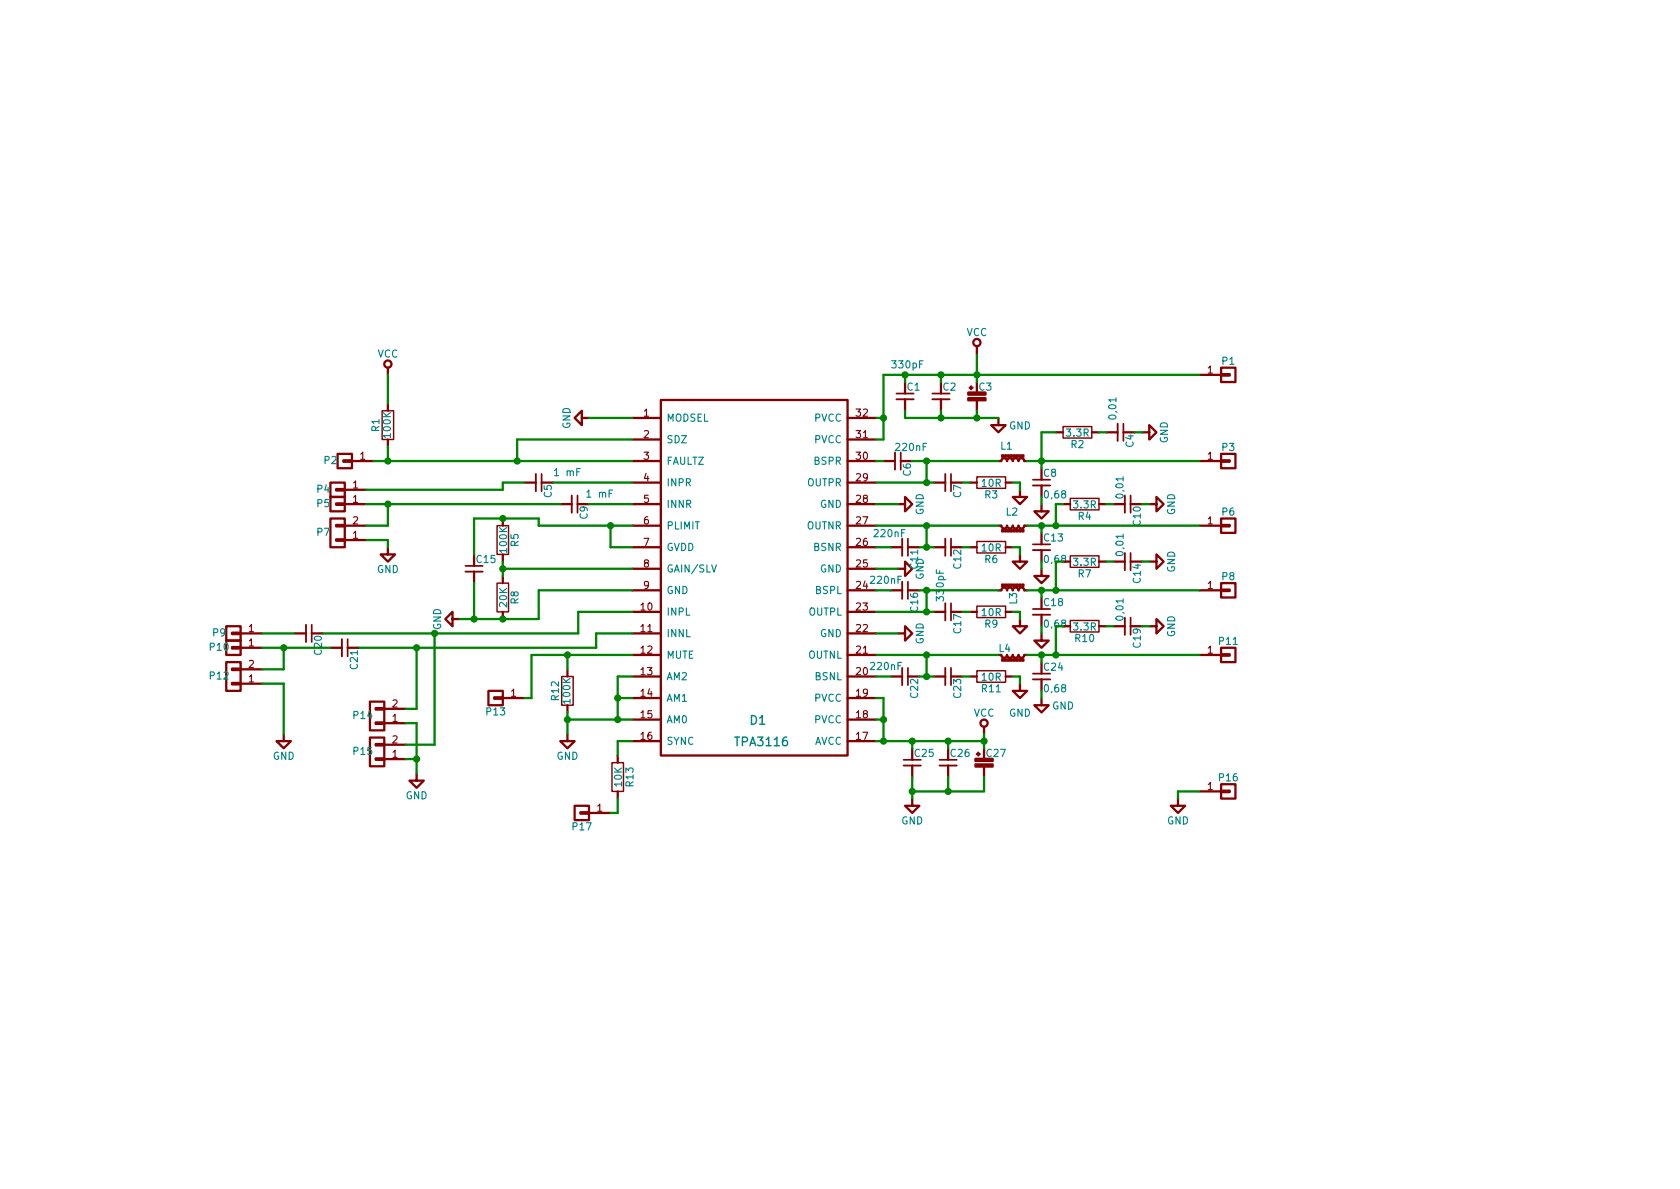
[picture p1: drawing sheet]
EESchema Schematic File Version 2
LIBS:power
LIBS:device
LIBS:transistors
LIBS:conn
LIBS:linear
LIBS:regul
LIBS:74xx
LIBS:cmos4000
LIBS:adc-dac
LIBS:memory
LIBS:xilinx
LIBS:microcontrollers
LIBS:dsp
LIBS:microchip
LIBS:analog_switches
LIBS:motorola
LIBS:texas
LIBS:intel
LIBS:audio
LIBS:interface
LIBS:digital-audio
LIBS:philips
LIBS:display
LIBS:cypress
LIBS:siliconi
LIBS:opto
LIBS:atmel
LIBS:contrib
LIBS:valves
LIBS:RDC2-0020-cache
EELAYER 25 0
EELAYER END
$Descr A4 11693 8268
encoding utf-8
Sheet 1 1
Title ""
Date ""
Rev ""
Comp ""
Comment1 ""
Comment2 ""
Comment3 ""
Comment4 ""
$EndDescr
$Comp
L TPA3116 D1
U 1 1
P 5500 4200
F 0 "D1" H 5275 3400 60  0000 C CNN
F 1 "TPA3116" H 5300 3250 60  0000 C CNN
F 2 "SMD_IC:TSSOP32" H 5500 4200 60  0001 C CNN
F 3 "" H 5500 4200 60  0001 C CNN
	1    5500 4200
	1    0    0    -1  
$EndComp
$Comp
L GND #PWR3
U 1 1
P 4100 2900
F 0 "#PWR3" H 4100 2650 50  0001 C CNN
F 1 "GND" H 4100 2750 50  0000 C CNN
F 2 "" H 4100 2900 50  0000 C CNN
F 3 "" H 4100 2900 50  0000 C CNN
	1    4100 2900
	0    1    1    0   
$EndComp
$Comp
L GND #PWR7
U 1 1
P 6250 3500
F 0 "#PWR7" H 6250 3250 50  0001 C CNN
F 1 "GND" H 6250 3350 50  0000 C CNN
F 2 "" H 6250 3500 50  0000 C CNN
F 3 "" H 6250 3500 50  0000 C CNN
	1    6250 3500
	0    -1   -1   0   
$EndComp
$Comp
L GND #PWR13
U 1 1
P 6250 3950
F 0 "#PWR13" H 6250 3700 50  0001 C CNN
F 1 "GND" H 6250 3800 50  0000 C CNN
F 2 "" H 6250 3950 50  0000 C CNN
F 3 "" H 6250 3950 50  0000 C CNN
	1    6250 3950
	0    -1   -1   0   
$EndComp
$Comp
L GND #PWR18
U 1 1
P 6250 4400
F 0 "#PWR18" H 6250 4150 50  0001 C CNN
F 1 "GND" H 6250 4250 50  0000 C CNN
F 2 "" H 6250 4400 50  0000 C CNN
F 3 "" H 6250 4400 50  0000 C CNN
	1    6250 4400
	0    -1   -1   0   
$EndComp
$Comp
L GND #PWR26
U 1 1
P 6350 5550
F 0 "#PWR26" H 6350 5300 50  0001 C CNN
F 1 "GND" H 6350 5400 50  0000 C CNN
F 2 "" H 6350 5550 50  0000 C CNN
F 3 "" H 6350 5550 50  0000 C CNN
	1    6350 5550
	1    0    0    -1  
$EndComp
$Comp
L CP_Small C27
U 1 1
P 6850 5300
F 0 "C27" H 6860 5370 50  0000 L CNN
F 1 "220pF" H 6860 5220 50  0001 L CNN
F 2 "Capacitors_ThroughHole:C_Radial_D8_L11.5_P3.5" H 6850 5300 50  0001 C CNN
F 3 "" H 6850 5300 50  0000 C CNN
	1    6850 5300
	1    0    0    -1  
$EndComp
$Comp
L C_Small C25
U 1 1
P 6350 5300
F 0 "C25" H 6360 5370 50  0000 L CNN
F 1 "330pF" H 6050 5250 50  0001 L CNN
F 2 "SMD_R_C_L_T:C_1206" H 6350 5300 50  0001 C CNN
F 3 "374152505" H 6350 5300 50  0001 C CNN
	1    6350 5300
	1    0    0    -1  
$EndComp
$Comp
L C_Small C26
U 1 1
P 6600 5300
F 0 "C26" H 6610 5370 50  0000 L CNN
F 1 "0,1" H 6610 5220 50  0001 L CNN
F 2 "SMD_R_C_L_T:C_0603" H 6600 5300 50  0001 C CNN
F 3 "" H 6600 5300 50  0000 C CNN
	1    6600 5300
	1    0    0    -1  
$EndComp
$Comp
L VCC #PWR24
U 1 1
P 6850 5100
F 0 "#PWR24" H 6850 4950 50  0001 C CNN
F 1 "VCC" H 6850 5250 50  0000 C CNN
F 2 "" H 6850 5100 50  0000 C CNN
F 3 "" H 6850 5100 50  0000 C CNN
	1    6850 5100
	1    0    0    -1  
$EndComp
$Comp
L C_Small C1
U 1 1
P 6300 2750
F 0 "C1" H 6310 2820 50  0000 L CNN
F 1 "330pF" H 6200 2975 50  0000 L CNN
F 2 "SMD_R_C_L_T:C_1206" H 6300 2750 50  0001 C CNN
F 3 "374152505" H 6300 2750 50  0001 C CNN
	1    6300 2750
	1    0    0    -1  
$EndComp
$Comp
L CP_Small C3
U 1 1
P 6800 2750
F 0 "C3" H 6810 2820 50  0000 L CNN
F 1 "220mF" H 6810 2670 50  0001 L CNN
F 2 "Capacitors_ThroughHole:C_Radial_D8_L11.5_P3.5" H 6800 2750 50  0001 C CNN
F 3 "" H 6800 2750 50  0000 C CNN
	1    6800 2750
	1    0    0    -1  
$EndComp
$Comp
L C_Small C2
U 1 1
P 6550 2750
F 0 "C2" H 6560 2820 50  0000 L CNN
F 1 "0,1" H 6250 2700 50  0001 L CNN
F 2 "SMD_R_C_L_T:C_0603" H 6550 2750 50  0001 C CNN
F 3 "" H 6550 2750 50  0000 C CNN
	1    6550 2750
	1    0    0    -1  
$EndComp
$Comp
L GND #PWR4
U 1 1
P 6950 2900
F 0 "#PWR4" H 6950 2650 50  0001 C CNN
F 1 "GND" H 7100 2850 50  0000 C CNN
F 2 "" H 6950 2900 50  0000 C CNN
F 3 "" H 6950 2900 50  0000 C CNN
	1    6950 2900
	1    0    0    -1  
$EndComp
$Comp
L C_Small C6
U 1 1
P 6250 3200
F 0 "C6" H 6260 3270 50  0000 L CNN
F 1 "220nF" V 6150 3175 50  0000 L CNN
F 2 "SMD_R_C_L_T:C_0805" H 6250 3200 50  0001 C CNN
F 3 "" H 6250 3200 50  0000 C CNN
	1    6250 3200
	0    1    1    0   
$EndComp
$Comp
L C_Small C22
U 1 1
P 6300 4700
F 0 "C22" H 6310 4770 50  0000 L CNN
F 1 "220nF" V 6225 4450 50  0000 L CNN
F 2 "SMD_R_C_L_T:C_0805" H 6300 4700 50  0001 C CNN
F 3 "" H 6300 4700 50  0000 C CNN
	1    6300 4700
	0    1    1    0   
$EndComp
$Comp
L C_Small C11
U 1 1
P 6300 3800
F 0 "C11" H 6310 3870 50  0000 L CNN
F 1 "220nF" V 6200 3575 50  0000 L CNN
F 2 "SMD_R_C_L_T:C_0805" H 6300 3800 50  0001 C CNN
F 3 "" H 6300 3800 50  0000 C CNN
	1    6300 3800
	0    1    1    0   
$EndComp
$Comp
L C_Small C16
U 1 1
P 6300 4100
F 0 "C16" H 6310 4170 50  0000 L CNN
F 1 "220nF" V 6225 3850 50  0000 L CNN
F 2 "SMD_R_C_L_T:C_0805" H 6300 4100 50  0001 C CNN
F 3 "" H 6300 4100 50  0000 C CNN
	1    6300 4100
	0    1    1    0   
$EndComp
$Comp
L L_Core_Ferrite_Small L1
U 1 1
P 7050 3200
F 0 "L1" V 7150 3200 50  0000 L CNN
F 1 "L_Core_Ferrite_Small" H 7100 3150 50  0001 L CNN
F 2 "SMD_R_C_L_T:IND_12x12mm_h6mm" H 7050 3200 50  0001 C CNN
F 3 "9000144891" H 7050 3200 50  0001 C CNN
	1    7050 3200
	0    -1   -1   0   
$EndComp
$Comp
L L_Core_Ferrite_Small L2
U 1 1
P 7050 3650
F 0 "L2" V 6950 3600 50  0000 L CNN
F 1 "L_Core_Ferrite_Small" H 7100 3600 50  0001 L CNN
F 2 "SMD_R_C_L_T:IND_12x12mm_h6mm" H 7050 3650 50  0001 C CNN
F 3 "9000144891" H 7050 3650 50  0001 C CNN
	1    7050 3650
	0    1    1    0   
$EndComp
$Comp
L L_Core_Ferrite_Small L3
U 1 1
P 7050 4100
F 0 "L3" H 6950 4100 50  0000 L CNN
F 1 "L_Core_Ferrite_Small" H 7100 4050 50  0001 L CNN
F 2 "SMD_R_C_L_T:IND_12x12mm_h6mm" H 7050 4100 50  0001 C CNN
F 3 "9000144891" H 7050 4100 50  0001 C CNN
	1    7050 4100
	0    -1   -1   0   
$EndComp
$Comp
L L_Core_Ferrite_Small L4
U 1 1
P 7050 4550
F 0 "L4" V 7000 4450 50  0000 L CNN
F 1 "L_Core_Ferrite_Small" H 7100 4500 50  0001 L CNN
F 2 "SMD_R_C_L_T:IND_12x12mm_h6mm" H 7050 4550 50  0001 C CNN
F 3 "9000144891" H 7050 4550 50  0001 C CNN
	1    7050 4550
	0    1    1    0   
$EndComp
$Comp
L C_Small C8
U 1 1
P 7250 3350
F 0 "C8" H 7260 3420 50  0000 L CNN
F 1 "0,68" H 7260 3270 50  0000 L CNN
F 2 "Capacitors_SMD:C_1206" H 7250 3350 50  0001 C CNN
F 3 "38887" H 7250 3350 50  0001 C CNN
	1    7250 3350
	1    0    0    -1  
$EndComp
$Comp
L C_Small C13
U 1 1
P 7250 3800
F 0 "C13" H 7260 3870 50  0000 L CNN
F 1 "0,68" H 7260 3720 50  0000 L CNN
F 2 "Capacitors_SMD:C_1206" H 7250 3800 50  0001 C CNN
F 3 "38887" H 7250 3800 50  0001 C CNN
	1    7250 3800
	1    0    0    -1  
$EndComp
$Comp
L C_Small C18
U 1 1
P 7250 4250
F 0 "C18" H 7260 4320 50  0000 L CNN
F 1 "0,68" H 7260 4170 50  0000 L CNN
F 2 "Capacitors_SMD:C_1206" H 7250 4250 50  0001 C CNN
F 3 "38887" H 7250 4250 50  0001 C CNN
	1    7250 4250
	1    0    0    -1  
$EndComp
$Comp
L C_Small C24
U 1 1
P 7250 4700
F 0 "C24" H 7260 4770 50  0000 L CNN
F 1 "0,68" H 7260 4620 50  0000 L CNN
F 2 "Capacitors_SMD:C_1206" H 7250 4700 50  0001 C CNN
F 3 "38887" H 7250 4700 50  0001 C CNN
	1    7250 4700
	1    0    0    -1  
$EndComp
$Comp
L GND #PWR8
U 1 1
P 7250 3500
F 0 "#PWR8" H 7250 3250 50  0001 C CNN
F 1 "GND" H 7150 3500 50  0001 C CNN
F 2 "" H 7250 3500 50  0000 C CNN
F 3 "" H 7250 3500 50  0000 C CNN
	1    7250 3500
	1    0    0    -1  
$EndComp
$Comp
L GND #PWR14
U 1 1
P 7250 3950
F 0 "#PWR14" H 7250 3700 50  0001 C CNN
F 1 "GND" H 7050 3950 50  0001 C CNN
F 2 "" H 7250 3950 50  0000 C CNN
F 3 "" H 7250 3950 50  0000 C CNN
	1    7250 3950
	1    0    0    -1  
$EndComp
$Comp
L GND #PWR19
U 1 1
P 7250 4400
F 0 "#PWR19" H 7250 4150 50  0001 C CNN
F 1 "GND" H 7100 4400 50  0001 C CNN
F 2 "" H 7250 4400 50  0000 C CNN
F 3 "" H 7250 4400 50  0000 C CNN
	1    7250 4400
	1    0    0    -1  
$EndComp
$Comp
L GND #PWR21
U 1 1
P 7250 4850
F 0 "#PWR21" H 7250 4600 50  0001 C CNN
F 1 "GND" H 7400 4800 50  0000 C CNN
F 2 "" H 7250 4850 50  0000 C CNN
F 3 "" H 7250 4850 50  0000 C CNN
	1    7250 4850
	1    0    0    -1  
$EndComp
$Comp
L R R2
U 1 1
P 7500 3000
F 0 "R2" V 7580 3000 50  0000 C CNN
F 1 "3.3R" V 7500 3000 50  0000 C CNN
F 2 "SMD_R_C_L_T:R_0603" V 7430 3000 50  0001 C CNN
F 3 "" H 7500 3000 50  0000 C CNN
	1    7500 3000
	0    1    1    0   
$EndComp
$Comp
L C_Small C4
U 1 1
P 7800 3000
F 0 "C4" H 7810 3070 50  0000 L CNN
F 1 "0,01" H 7550 2950 50  0000 L CNN
F 2 "SMD_R_C_L_T:C_0805" H 7800 3000 50  0001 C CNN
F 3 "" H 7800 3000 50  0000 C CNN
	1    7800 3000
	0    1    1    0   
$EndComp
$Comp
L GND #PWR5
U 1 1
P 7950 3000
F 0 "#PWR5" H 7950 2750 50  0001 C CNN
F 1 "GND" H 7950 2850 50  0000 C CNN
F 2 "" H 7950 3000 50  0000 C CNN
F 3 "" H 7950 3000 50  0000 C CNN
	1    7950 3000
	0    -1   -1   0   
$EndComp
$Comp
L R R4
U 1 1
P 7550 3500
F 0 "R4" V 7630 3500 50  0000 C CNN
F 1 "3.3R" V 7550 3500 50  0000 C CNN
F 2 "SMD_R_C_L_T:R_0603" V 7480 3500 50  0001 C CNN
F 3 "" H 7550 3500 50  0000 C CNN
	1    7550 3500
	0    1    1    0   
$EndComp
$Comp
L C_Small C10
U 1 1
P 7850 3500
F 0 "C10" H 7860 3570 50  0000 L CNN
F 1 "0,01" H 7650 3450 50  0000 L CNN
F 2 "SMD_R_C_L_T:C_0805" H 7850 3500 50  0001 C CNN
F 3 "" H 7850 3500 50  0000 C CNN
	1    7850 3500
	0    1    1    0   
$EndComp
$Comp
L GND #PWR9
U 1 1
P 8000 3500
F 0 "#PWR9" H 8000 3250 50  0001 C CNN
F 1 "GND" H 8000 3350 50  0000 C CNN
F 2 "" H 8000 3500 50  0000 C CNN
F 3 "" H 8000 3500 50  0000 C CNN
	1    8000 3500
	0    -1   -1   0   
$EndComp
$Comp
L R R7
U 1 1
P 7550 3900
F 0 "R7" V 7630 3900 50  0000 C CNN
F 1 "3.3R" V 7550 3900 50  0000 C CNN
F 2 "SMD_R_C_L_T:R_0603" V 7480 3900 50  0001 C CNN
F 3 "" H 7550 3900 50  0000 C CNN
	1    7550 3900
	0    1    1    0   
$EndComp
$Comp
L C_Small C14
U 1 1
P 7850 3900
F 0 "C14" H 7860 3970 50  0000 L CNN
F 1 "0,01" H 7650 3850 50  0000 L CNN
F 2 "SMD_R_C_L_T:C_0805" H 7850 3900 50  0001 C CNN
F 3 "" H 7850 3900 50  0000 C CNN
	1    7850 3900
	0    1    1    0   
$EndComp
$Comp
L GND #PWR12
U 1 1
P 8000 3900
F 0 "#PWR12" H 8000 3650 50  0001 C CNN
F 1 "GND" H 8000 3750 50  0000 C CNN
F 2 "" H 8000 3900 50  0000 C CNN
F 3 "" H 8000 3900 50  0000 C CNN
	1    8000 3900
	0    -1   -1   0   
$EndComp
$Comp
L R R10
U 1 1
P 7550 4350
F 0 "R10" V 7630 4350 50  0000 C CNN
F 1 "3.3R" V 7550 4350 50  0000 C CNN
F 2 "SMD_R_C_L_T:R_0603" V 7480 4350 50  0001 C CNN
F 3 "" H 7550 4350 50  0000 C CNN
	1    7550 4350
	0    1    1    0   
$EndComp
$Comp
L C_Small C19
U 1 1
P 7850 4350
F 0 "C19" H 7860 4420 50  0000 L CNN
F 1 "0,01" H 7650 4300 50  0000 L CNN
F 2 "SMD_R_C_L_T:C_0805" H 7850 4350 50  0001 C CNN
F 3 "" H 7850 4350 50  0000 C CNN
	1    7850 4350
	0    1    1    0   
$EndComp
$Comp
L GND #PWR17
U 1 1
P 8000 4350
F 0 "#PWR17" H 8000 4100 50  0001 C CNN
F 1 "GND" H 8000 4200 50  0000 C CNN
F 2 "" H 8000 4350 50  0000 C CNN
F 3 "" H 8000 4350 50  0000 C CNN
	1    8000 4350
	0    -1   -1   0   
$EndComp
$Comp
L CONN_01X01 P3
U 1 1
P 8550 3200
F 0 "P3" H 8550 3300 50  0000 C CNN
F 1 "CONN_01X01" V 8650 3200 50  0001 C CNN
F 2 "Pin_Headers:Pin_Header_Straight_1x01" H 8550 3200 50  0001 C CNN
F 3 "" H 8550 3200 50  0000 C CNN
	1    8550 3200
	1    0    0    -1  
$EndComp
$Comp
L CONN_01X01 P6
U 1 1
P 8550 3650
F 0 "P6" H 8550 3750 50  0000 C CNN
F 1 "CONN_01X01" V 8650 3650 50  0001 C CNN
F 2 "Pin_Headers:Pin_Header_Straight_1x01" H 8550 3650 50  0001 C CNN
F 3 "" H 8550 3650 50  0000 C CNN
	1    8550 3650
	1    0    0    -1  
$EndComp
$Comp
L CONN_01X01 P8
U 1 1
P 8550 4100
F 0 "P8" H 8550 4200 50  0000 C CNN
F 1 "CONN_01X01" V 8650 4100 50  0001 C CNN
F 2 "Pin_Headers:Pin_Header_Straight_1x01" H 8550 4100 50  0001 C CNN
F 3 "" H 8550 4100 50  0000 C CNN
	1    8550 4100
	1    0    0    -1  
$EndComp
$Comp
L CONN_01X01 P11
U 1 1
P 8550 4550
F 0 "P11" H 8550 4650 50  0000 C CNN
F 1 "CONN_01X01" V 8650 4550 50  0001 C CNN
F 2 "Pin_Headers:Pin_Header_Straight_1x01" H 8550 4550 50  0001 C CNN
F 3 "" H 8550 4550 50  0000 C CNN
	1    8550 4550
	1    0    0    -1  
$EndComp
$Comp
L CONN_01X01 P1
U 1 1
P 8550 2600
F 0 "P1" H 8550 2700 50  0000 C CNN
F 1 "CONN_01X01" V 8650 2600 50  0001 C CNN
F 2 "Mounting_Holes:MountingHole_3.2mm_M3_Pad" H 8550 2600 50  0001 C CNN
F 3 "" H 8550 2600 50  0000 C CNN
	1    8550 2600
	1    0    0    -1  
$EndComp
$Comp
L CONN_01X01 P16
U 1 1
P 8550 5500
F 0 "P16" H 8550 5600 50  0000 C CNN
F 1 "CONN_01X01" V 8650 5500 50  0001 C CNN
F 2 "Mounting_Holes:MountingHole_3.2mm_M3_Pad" H 8550 5500 50  0001 C CNN
F 3 "" H 8550 5500 50  0000 C CNN
	1    8550 5500
	1    0    0    -1  
$EndComp
$Comp
L GND #PWR27
U 1 1
P 8200 5550
F 0 "#PWR27" H 8200 5300 50  0001 C CNN
F 1 "GND" H 8200 5400 50  0000 C CNN
F 2 "" H 8200 5550 50  0000 C CNN
F 3 "" H 8200 5550 50  0000 C CNN
	1    8200 5550
	1    0    0    -1  
$EndComp
$Comp
L C_Small C23
U 1 1
P 6600 4700
F 0 "C23" H 6610 4770 50  0000 L CNN
F 1 "330pF" H 6300 4650 50  0001 L CNN
F 2 "SMD_R_C_L_T:C_1206" H 6600 4700 50  0001 C CNN
F 3 "" H 6600 4700 50  0000 C CNN
	1    6600 4700
	0    1    1    0   
$EndComp
$Comp
L R R11
U 1 1
P 6900 4700
F 0 "R11" V 6980 4700 50  0000 C CNN
F 1 "10R" V 6900 4700 50  0000 C CNN
F 2 "SMD_R_C_L_T:R_0603" V 6830 4700 50  0001 C CNN
F 3 "" H 6900 4700 50  0000 C CNN
	1    6900 4700
	0    1    1    0   
$EndComp
$Comp
L GND #PWR20
U 1 1
P 7100 4750
F 0 "#PWR20" H 7100 4500 50  0001 C CNN
F 1 "GND" H 7100 4550 50  0000 C CNN
F 2 "" H 7100 4750 50  0000 C CNN
F 3 "" H 7100 4750 50  0000 C CNN
	1    7100 4750
	1    0    0    -1  
$EndComp
$Comp
L C_Small C17
U 1 1
P 6600 4250
F 0 "C17" H 6610 4320 50  0000 L CNN
F 1 "330pF" H 6300 4200 50  0000 L CNN
F 2 "SMD_R_C_L_T:C_1206" H 6600 4250 50  0001 C CNN
F 3 "" H 6600 4250 50  0000 C CNN
	1    6600 4250
	0    1    1    0   
$EndComp
$Comp
L R R9
U 1 1
P 6900 4250
F 0 "R9" V 6980 4250 50  0000 C CNN
F 1 "10R" V 6900 4250 50  0000 C CNN
F 2 "SMD_R_C_L_T:R_0603" V 6830 4250 50  0001 C CNN
F 3 "" H 6900 4250 50  0000 C CNN
	1    6900 4250
	0    1    1    0   
$EndComp
$Comp
L GND #PWR16
U 1 1
P 7100 4300
F 0 "#PWR16" H 7100 4050 50  0001 C CNN
F 1 "GND" H 7250 4250 50  0001 C CNN
F 2 "" H 7100 4300 50  0000 C CNN
F 3 "" H 7100 4300 50  0000 C CNN
	1    7100 4300
	1    0    0    -1  
$EndComp
$Comp
L C_Small C12
U 1 1
P 6600 3800
F 0 "C12" H 6610 3870 50  0000 L CNN
F 1 "330pF" H 6300 3750 50  0001 L CNN
F 2 "SMD_R_C_L_T:C_1206" H 6600 3800 50  0001 C CNN
F 3 "" H 6600 3800 50  0000 C CNN
	1    6600 3800
	0    1    1    0   
$EndComp
$Comp
L R R6
U 1 1
P 6900 3800
F 0 "R6" V 6980 3800 50  0000 C CNN
F 1 "10R" V 6900 3800 50  0000 C CNN
F 2 "SMD_R_C_L_T:R_0603" V 6830 3800 50  0001 C CNN
F 3 "" H 6900 3800 50  0000 C CNN
	1    6900 3800
	0    1    1    0   
$EndComp
$Comp
L GND #PWR11
U 1 1
P 7100 3850
F 0 "#PWR11" H 7100 3600 50  0001 C CNN
F 1 "GND" H 7250 3800 50  0001 C CNN
F 2 "" H 7100 3850 50  0000 C CNN
F 3 "" H 7100 3850 50  0000 C CNN
	1    7100 3850
	1    0    0    -1  
$EndComp
$Comp
L C_Small C7
U 1 1
P 6600 3350
F 0 "C7" H 6610 3420 50  0000 L CNN
F 1 "330pF" H 6300 3300 50  0001 L CNN
F 2 "SMD_R_C_L_T:C_1206" H 6600 3350 50  0001 C CNN
F 3 "374152505" H 6600 3350 50  0001 C CNN
	1    6600 3350
	0    1    1    0   
$EndComp
$Comp
L R R3
U 1 1
P 6900 3350
F 0 "R3" V 6980 3350 50  0000 C CNN
F 1 "10R" V 6900 3350 50  0000 C CNN
F 2 "SMD_R_C_L_T:R_0603" V 6830 3350 50  0001 C CNN
F 3 "" H 6900 3350 50  0000 C CNN
	1    6900 3350
	0    1    1    0   
$EndComp
$Comp
L GND #PWR6
U 1 1
P 7100 3400
F 0 "#PWR6" H 7100 3150 50  0001 C CNN
F 1 "GND" H 7250 3350 50  0001 C CNN
F 2 "" H 7100 3400 50  0000 C CNN
F 3 "" H 7100 3400 50  0000 C CNN
	1    7100 3400
	1    0    0    -1  
$EndComp
$Comp
L CONN_01X01 P17
U 1 1
P 4050 5650
F 0 "P17" H 4050 5750 50  0000 C CNN
F 1 "CONN_01X01" V 4150 5650 50  0001 C CNN
F 2 "Pin_Headers:Pin_Header_Straight_1x01" H 4050 5650 50  0001 C CNN
F 3 "" H 4050 5650 50  0000 C CNN
	1    4050 5650
	-1   0    0    1   
$EndComp
$Comp
L R R5
U 1 1
P 3500 3750
F 0 "R5" V 3580 3750 50  0000 C CNN
F 1 "100K" V 3500 3750 50  0000 C CNN
F 2 "SMD_R_C_L_T:R_0603" V 3430 3750 50  0001 C CNN
F 3 "" H 3500 3750 50  0000 C CNN
	1    3500 3750
	1    0    0    -1  
$EndComp
$Comp
L R R8
U 1 1
P 3500 4150
F 0 "R8" V 3580 4150 50  0000 C CNN
F 1 "20K" V 3500 4150 50  0000 C CNN
F 2 "SMD_R_C_L_T:R_0603" V 3430 4150 50  0001 C CNN
F 3 "" H 3500 4150 50  0000 C CNN
	1    3500 4150
	1    0    0    -1  
$EndComp
$Comp
L GND #PWR15
U 1 1
P 3200 4300
F 0 "#PWR15" H 3200 4050 50  0001 C CNN
F 1 "GND" H 3200 4150 50  0000 C CNN
F 2 "" H 3200 4300 50  0000 C CNN
F 3 "" H 3200 4300 50  0000 C CNN
	1    3200 4300
	0    1    1    0   
$EndComp
$Comp
L GND #PWR23
U 1 1
P 3950 5100
F 0 "#PWR23" H 3950 4850 50  0001 C CNN
F 1 "GND" H 3950 4950 50  0000 C CNN
F 2 "" H 3950 5100 50  0000 C CNN
F 3 "" H 3950 5100 50  0000 C CNN
	1    3950 5100
	1    0    0    -1  
$EndComp
$Comp
L VCC #PWR2
U 1 1
P 2700 2600
F 0 "#PWR2" H 2700 2450 50  0001 C CNN
F 1 "VCC" H 2700 2750 50  0000 C CNN
F 2 "" H 2700 2600 50  0000 C CNN
F 3 "" H 2700 2600 50  0000 C CNN
	1    2700 2600
	1    0    0    -1  
$EndComp
$Comp
L CONN_01X01 P2
U 1 1
P 2400 3200
F 0 "P2" H 2500 3200 50  0000 C CNN
F 1 "CONN_01X01" V 2500 3200 50  0001 C CNN
F 2 "Pin_Headers:Pin_Header_Straight_1x01" H 2750 3100 50  0001 C CNN
F 3 "" H 2400 3200 50  0000 C CNN
	1    2400 3200
	-1   0    0    1   
$EndComp
$Comp
L CONN_01X01 P13
U 1 1
P 3450 4850
F 0 "P13" H 3450 4950 50  0000 C CNN
F 1 "CONN_01X01" V 3550 4850 50  0001 C CNN
F 2 "Pin_Headers:Pin_Header_Straight_1x01" H 3450 4850 50  0001 C CNN
F 3 "" H 3450 4850 50  0000 C CNN
	1    3450 4850
	-1   0    0    1   
$EndComp
$Comp
L C_Small C15
U 1 1
P 3300 3950
F 0 "C15" H 3310 4020 50  0000 L CNN
F 1 "C_Small" H 3310 3870 50  0001 L CNN
F 2 "SMD_R_C_L_T:C_0805" H 3300 3950 50  0001 C CNN
F 3 "" H 3300 3950 50  0000 C CNN
	1    3300 3950
	1    0    0    -1  
$EndComp
$Comp
L R R1
U 1 1
P 2700 2950
F 0 "R1" V 2780 2950 50  0000 C CNN
F 1 "100K" V 2700 2950 50  0000 C CNN
F 2 "SMD_R_C_L_T:R_0603" V 2630 2950 50  0001 C CNN
F 3 "" H 2700 2950 50  0000 C CNN
	1    2700 2950
	-1   0    0    1   
$EndComp
$Comp
L R R12
U 1 1
P 3950 4800
F 0 "R12" V 4030 4800 50  0000 C CNN
F 1 "100K" V 3950 4800 50  0000 C CNN
F 2 "SMD_R_C_L_T:R_0603" V 3880 4800 50  0001 C CNN
F 3 "" H 3950 4800 50  0000 C CNN
	1    3950 4800
	-1   0    0    1   
$EndComp
$Comp
L C_Small C5
U 1 1
P 3750 3350
F 0 "C5" H 3760 3420 50  0000 L CNN
F 1 "1 mF" V 3675 3450 50  0000 L CNN
F 2 "Capacitors_SMD:C_0603" H 3750 3350 50  0001 C CNN
F 3 "" H 3750 3350 50  0000 C CNN
	1    3750 3350
	0    1    1    0   
$EndComp
$Comp
L C_Small C9
U 1 1
P 4000 3500
F 0 "C9" H 4010 3570 50  0000 L CNN
F 1 "1 mF" V 3925 3575 50  0000 L CNN
F 2 "Capacitors_SMD:C_0603" H 4000 3500 50  0001 C CNN
F 3 "" H 4000 3500 50  0000 C CNN
	1    4000 3500
	0    1    1    0   
$EndComp
$Comp
L C_Small C21
U 1 1
P 2400 4500
F 0 "C21" H 2410 4570 50  0000 L CNN
F 1 "C_Small" H 2410 4420 50  0001 L CNN
F 2 "Capacitors_SMD:C_0603" H 2400 4500 50  0001 C CNN
F 3 "" H 2400 4500 50  0000 C CNN
	1    2400 4500
	0    1    1    0   
$EndComp
$Comp
L C_Small C20
U 1 1
P 2150 4400
F 0 "C20" H 2160 4470 50  0000 L CNN
F 1 "C_Small" H 2160 4320 50  0001 L CNN
F 2 "Capacitors_SMD:C_0603" H 2150 4400 50  0001 C CNN
F 3 "" H 2150 4400 50  0000 C CNN
	1    2150 4400
	0    1    1    0   
$EndComp
$Comp
L CONN_01X01 P9
U 1 1
P 1625 4400
F 0 "P9" H 1725 4400 50  0000 C CNN
F 1 "CONN_01X01" V 1725 4400 50  0001 C CNN
F 2 "Pin_Headers:Pin_Header_Straight_1x01" H 1625 4400 50  0001 C CNN
F 3 "" H 1625 4400 50  0000 C CNN
	1    1625 4400
	-1   0    0    1   
$EndComp
Wire Wire Line
	4100 2900 4400 2900
Wire Wire Line
	6100 3500 6250 3500
Wire Wire Line
	6100 3950 6250 3950
Wire Wire Line
	6100 4400 6250 4400
Wire Wire Line
	4400 4700 4300 4700
Wire Wire Line
	4300 4700 4300 5000
Wire Wire Line
	3950 5000 4400 5000
Connection ~ 4300 4850
Wire Wire Line
	6100 4850 6150 4850
Wire Wire Line
	6150 4850 6150 5150
Wire Wire Line
	6100 5150 6850 5150
Wire Wire Line
	6100 5000 6150 5000
Connection ~ 6150 5000
Connection ~ 6150 5150
Wire Wire Line
	6350 5400 6350 5550
Connection ~ 6350 5150
Wire Wire Line
	6600 5400 6600 5500
Wire Wire Line
	6350 5500 6850 5500
Connection ~ 6350 5500
Wire Wire Line
	6850 5100 6850 5200
Wire Wire Line
	6600 5200 6600 5150
Connection ~ 6600 5150
Wire Wire Line
	6350 5200 6350 5150
Wire Wire Line
	6850 5500 6850 5400
Connection ~ 6600 5500
Connection ~ 6850 5150
Wire Wire Line
	6100 2900 6150 2900
Wire Wire Line
	6150 2600 6150 3050
Wire Wire Line
	6300 2600 6300 2650
Wire Wire Line
	6550 2600 6550 2650
Connection ~ 6300 2600
Wire Wire Line
	6800 2450 6800 2650
Connection ~ 6550 2600
Wire Wire Line
	6300 2850 6300 2900
Wire Wire Line
	6300 2900 6950 2900
Wire Wire Line
	6800 2900 6800 2850
Connection ~ 6800 2900
Wire Wire Line
	6550 2850 6550 2900
Connection ~ 6550 2900
Wire Wire Line
	6100 4700 6200 4700
Wire Wire Line
	6100 4550 6950 4550
Wire Wire Line
	6450 4550 6450 4700
Wire Wire Line
	6400 4700 6500 4700
Wire Wire Line
	6100 4100 6200 4100
Wire Wire Line
	6100 3800 6200 3800
Wire Wire Line
	6100 3650 6950 3650
Wire Wire Line
	6450 3650 6450 3800
Wire Wire Line
	6400 3800 6500 3800
Wire Wire Line
	6100 4250 6500 4250
Wire Wire Line
	6450 4250 6450 4100
Wire Wire Line
	6400 4100 6950 4100
Connection ~ 6450 3200
Connection ~ 6450 3650
Connection ~ 6450 4100
Connection ~ 6450 4550
Wire Wire Line
	7150 3200 8350 3200
Wire Wire Line
	7250 3000 7250 3250
Wire Wire Line
	7250 3450 7250 3500
Wire Wire Line
	7150 3650 8350 3650
Wire Wire Line
	7250 3650 7250 3700
Wire Wire Line
	7250 3900 7250 3950
Wire Wire Line
	7150 4100 8350 4100
Wire Wire Line
	7250 4100 7250 4150
Wire Wire Line
	7250 4350 7250 4400
Wire Wire Line
	7150 4550 8350 4550
Wire Wire Line
	7250 4550 7250 4600
Wire Wire Line
	7250 4800 7250 4850
Connection ~ 7250 3200
Connection ~ 7250 3650
Connection ~ 7250 4100
Connection ~ 7250 4550
Wire Wire Line
	7650 3000 7700 3000
Wire Wire Line
	7900 3000 7950 3000
Wire Wire Line
	7350 3000 7250 3000
Wire Wire Line
	8000 3500 7950 3500
Wire Wire Line
	7750 3500 7700 3500
Wire Wire Line
	7400 3500 7350 3500
Wire Wire Line
	7350 3500 7350 3650
Connection ~ 7350 3650
Wire Wire Line
	8000 3900 7950 3900
Wire Wire Line
	7750 3900 7700 3900
Wire Wire Line
	7400 3900 7350 3900
Wire Wire Line
	7350 3900 7350 4100
Connection ~ 7350 4100
Wire Wire Line
	8000 4350 7950 4350
Wire Wire Line
	7750 4350 7700 4350
Wire Wire Line
	7400 4350 7350 4350
Wire Wire Line
	7350 4350 7350 4550
Connection ~ 7350 4550
Connection ~ 6800 2600
Wire Wire Line
	8200 5550 8200 5500
Wire Wire Line
	8200 5500 8350 5500
Connection ~ 6450 4700
Wire Wire Line
	6700 4700 6750 4700
Wire Wire Line
	7050 4700 7100 4700
Wire Wire Line
	7100 4700 7100 4750
Wire Wire Line
	7050 4250 7100 4250
Wire Wire Line
	7100 4250 7100 4300
Connection ~ 6450 4250
Wire Wire Line
	6700 4250 6750 4250
Wire Wire Line
	7050 3800 7100 3800
Wire Wire Line
	7100 3800 7100 3850
Wire Wire Line
	6700 3800 6750 3800
Connection ~ 6450 3800
Wire Wire Line
	6750 3350 6700 3350
Wire Wire Line
	3500 3900 3500 4000
Wire Wire Line
	4400 3950 3500 3950
Connection ~ 3500 3950
Wire Wire Line
	4400 4100 3750 4100
Wire Wire Line
	3750 4100 3750 4300
Wire Wire Line
	3750 4300 3200 4300
Wire Wire Line
	3750 3650 4400 3650
Wire Wire Line
	3750 3600 3750 3650
Wire Wire Line
	3300 3600 3750 3600
Wire Wire Line
	4400 3800 4250 3800
Wire Wire Line
	4250 3800 4250 3650
Connection ~ 4250 3650
Wire Wire Line
	3950 4950 3950 5100
Connection ~ 4300 5000
Wire Wire Line
	4300 4850 4400 4850
Connection ~ 3500 4300
Wire Wire Line
	2600 3200 4400 3200
Connection ~ 2700 3200
Wire Wire Line
	2700 2600 2700 2800
Wire Wire Line
	3300 3600 3300 3850
Connection ~ 3500 3600
Wire Wire Line
	3300 4050 3300 4300
Connection ~ 3300 4300
Connection ~ 3600 3200
Wire Wire Line
	4400 3050 3600 3050
Wire Wire Line
	3600 3050 3600 3200
Connection ~ 3950 5000
Wire Wire Line
	3700 4550 4400 4550
Wire Wire Line
	3950 4550 3950 4650
Wire Wire Line
	3700 4550 3700 4850
Wire Wire Line
	3700 4850 3650 4850
Connection ~ 3950 4550
Wire Wire Line
	2700 3100 2700 3200
Wire Wire Line
	3850 3350 4400 3350
Wire Wire Line
	4100 3500 4400 3500
Wire Wire Line
	4025 4250 4400 4250
Wire Wire Line
	4150 4400 4400 4400
$Comp
L CONN_01X01 P10
U 1 1
P 1625 4500
F 0 "P10" H 1725 4500 50  0000 C CNN
F 1 "CONN_01X01" V 1725 4500 50  0001 C CNN
F 2 "Pin_Headers:Pin_Header_Straight_1x01" H 1625 4500 50  0001 C CNN
F 3 "" H 1625 4500 50  0000 C CNN
	1    1625 4500
	-1   0    0    1   
$EndComp
$Comp
L CONN_01X02 P12
U 1 1
P 1625 4700
F 0 "P12" H 1725 4700 50  0000 C CNN
F 1 "CONN_01X02" V 1725 4700 50  0001 C CNN
F 2 "CONNECTOR:JUMPER_ON" H 1625 4700 50  0001 C CNN
F 3 "" H 1625 4700 50  0000 C CNN
	1    1625 4700
	-1   0    0    1   
$EndComp
Wire Wire Line
	1825 4650 1975 4650
Wire Wire Line
	1975 4650 1975 4500
Connection ~ 1975 4500
$Comp
L GND #PWR22
U 1 1
P 1975 5100
F 0 "#PWR22" H 1975 4850 50  0001 C CNN
F 1 "GND" H 1975 4950 50  0000 C CNN
F 2 "" H 1975 5100 50  0000 C CNN
F 3 "" H 1975 5100 50  0000 C CNN
	1    1975 5100
	1    0    0    -1  
$EndComp
Wire Wire Line
	1825 4750 1975 4750
Wire Wire Line
	1975 4750 1975 5100
$Comp
L CONN_01X01 P4
U 1 1
P 2350 3400
F 0 "P4" H 2450 3400 50  0000 C CNN
F 1 "CONN_01X01" V 2450 3400 50  0001 C CNN
F 2 "Pin_Headers:Pin_Header_Straight_1x01" H 2350 3400 50  0001 C CNN
F 3 "" H 2350 3400 50  0000 C CNN
	1    2350 3400
	-1   0    0    1   
$EndComp
$Comp
L CONN_01X01 P5
U 1 1
P 2350 3500
F 0 "P5" H 2450 3500 50  0000 C CNN
F 1 "CONN_01X01" V 2450 3500 50  0001 C CNN
F 2 "Pin_Headers:Pin_Header_Straight_1x01" H 2350 3500 50  0001 C CNN
F 3 "" H 2350 3500 50  0000 C CNN
	1    2350 3500
	-1   0    0    1   
$EndComp
$Comp
L CONN_01X02 P7
U 1 1
P 2350 3700
F 0 "P7" H 2450 3700 50  0000 C CNN
F 1 "CONN_01X02" V 2450 3700 50  0001 C CNN
F 2 "CONNECTOR:JUMPER_ON" H 2350 3700 50  0001 C CNN
F 3 "" H 2350 3700 50  0000 C CNN
	1    2350 3700
	-1   0    0    1   
$EndComp
Wire Wire Line
	2550 3400 3500 3400
Wire Wire Line
	3500 3400 3500 3350
Wire Wire Line
	3500 3350 3650 3350
Wire Wire Line
	2550 3500 3900 3500
Wire Wire Line
	2550 3650 2700 3650
Wire Wire Line
	2700 3650 2700 3500
Connection ~ 2700 3500
$Comp
L GND #PWR10
U 1 1
P 2700 3800
F 0 "#PWR10" H 2700 3550 50  0001 C CNN
F 1 "GND" H 2700 3650 50  0000 C CNN
F 2 "" H 2700 3800 50  0000 C CNN
F 3 "" H 2700 3800 50  0000 C CNN
	1    2700 3800
	1    0    0    -1  
$EndComp
Wire Wire Line
	2550 3750 2700 3750
Wire Wire Line
	2700 3750 2700 3800
$Comp
L R R13
U 1 1
P 4300 5400
F 0 "R13" V 4380 5400 50  0000 C CNN
F 1 "10K" V 4300 5400 50  0000 C CNN
F 2 "SMD_R_C_L_T:R_0603" V 4230 5400 50  0001 C CNN
F 3 "" H 4300 5400 50  0000 C CNN
	1    4300 5400
	1    0    0    -1  
$EndComp
Wire Wire Line
	4300 5250 4300 5150
Wire Wire Line
	4300 5150 4400 5150
Wire Wire Line
	4300 5550 4300 5650
Wire Wire Line
	4300 5650 4250 5650
$Comp
L VCC #PWR1
U 1 1
P 6800 2450
F 0 "#PWR1" H 6800 2300 50  0001 C CNN
F 1 "VCC" H 6800 2600 50  0000 C CNN
F 2 "" H 6800 2450 50  0000 C CNN
F 3 "" H 6800 2450 50  0000 C CNN
	1    6800 2450
	1    0    0    -1  
$EndComp
Wire Wire Line
	6150 2600 8350 2600
Wire Wire Line
	6450 3200 6450 3350
Wire Wire Line
	6100 3350 6500 3350
Connection ~ 6450 3350
Wire Wire Line
	6150 3050 6100 3050
Connection ~ 6150 2900
Wire Wire Line
	7050 3350 7100 3350
Wire Wire Line
	7100 3350 7100 3400
Wire Wire Line
	1825 4400 2050 4400
Wire Wire Line
	1825 4500 2300 4500
Wire Wire Line
	2500 4500 4150 4500
Wire Wire Line
	4150 4500 4150 4400
Wire Wire Line
	2250 4400 4025 4400
Wire Wire Line
	4025 4400 4025 4250
$Comp
L CONN_01X02 P14
U 1 1
P 2625 4975
F 0 "P14" H 2725 4975 50  0000 C CNN
F 1 "CONN_01X02" V 2725 4975 50  0001 C CNN
F 2 "CONNECTOR:JUMPER_ON" H 2625 4975 50  0001 C CNN
F 3 "" H 2625 4975 50  0000 C CNN
	1    2625 4975
	-1   0    0    1   
$EndComp
$Comp
L GND #PWR25
U 1 1
P 2900 5375
F 0 "#PWR25" H 2900 5125 50  0001 C CNN
F 1 "GND" H 2900 5225 50  0000 C CNN
F 2 "" H 2900 5375 50  0000 C CNN
F 3 "" H 2900 5375 50  0000 C CNN
	1    2900 5375
	1    0    0    -1  
$EndComp
Wire Wire Line
	2825 5025 2900 5025
Wire Wire Line
	2900 5025 2900 5375
Wire Wire Line
	2900 4925 2825 4925
Wire Wire Line
	2900 4500 2900 4925
Connection ~ 2900 4500
$Comp
L CONN_01X02 P15
U 1 1
P 2625 5225
F 0 "P15" H 2725 5225 50  0000 C CNN
F 1 "CONN_01X02" V 2725 5225 50  0001 C CNN
F 2 "CONNECTOR:JUMPER_ON" H 2625 5225 50  0001 C CNN
F 3 "" H 2625 5225 50  0000 C CNN
	1    2625 5225
	-1   0    0    1   
$EndComp
Wire Wire Line
	3025 5175 2825 5175
Wire Wire Line
	3025 4400 3025 5175
Connection ~ 3025 4400
Wire Wire Line
	2825 5275 2900 5275
Connection ~ 2900 5275
Wire Wire Line
	6100 3200 6150 3200
Wire Wire Line
	6350 3200 6950 3200
$EndSCHEMATC
